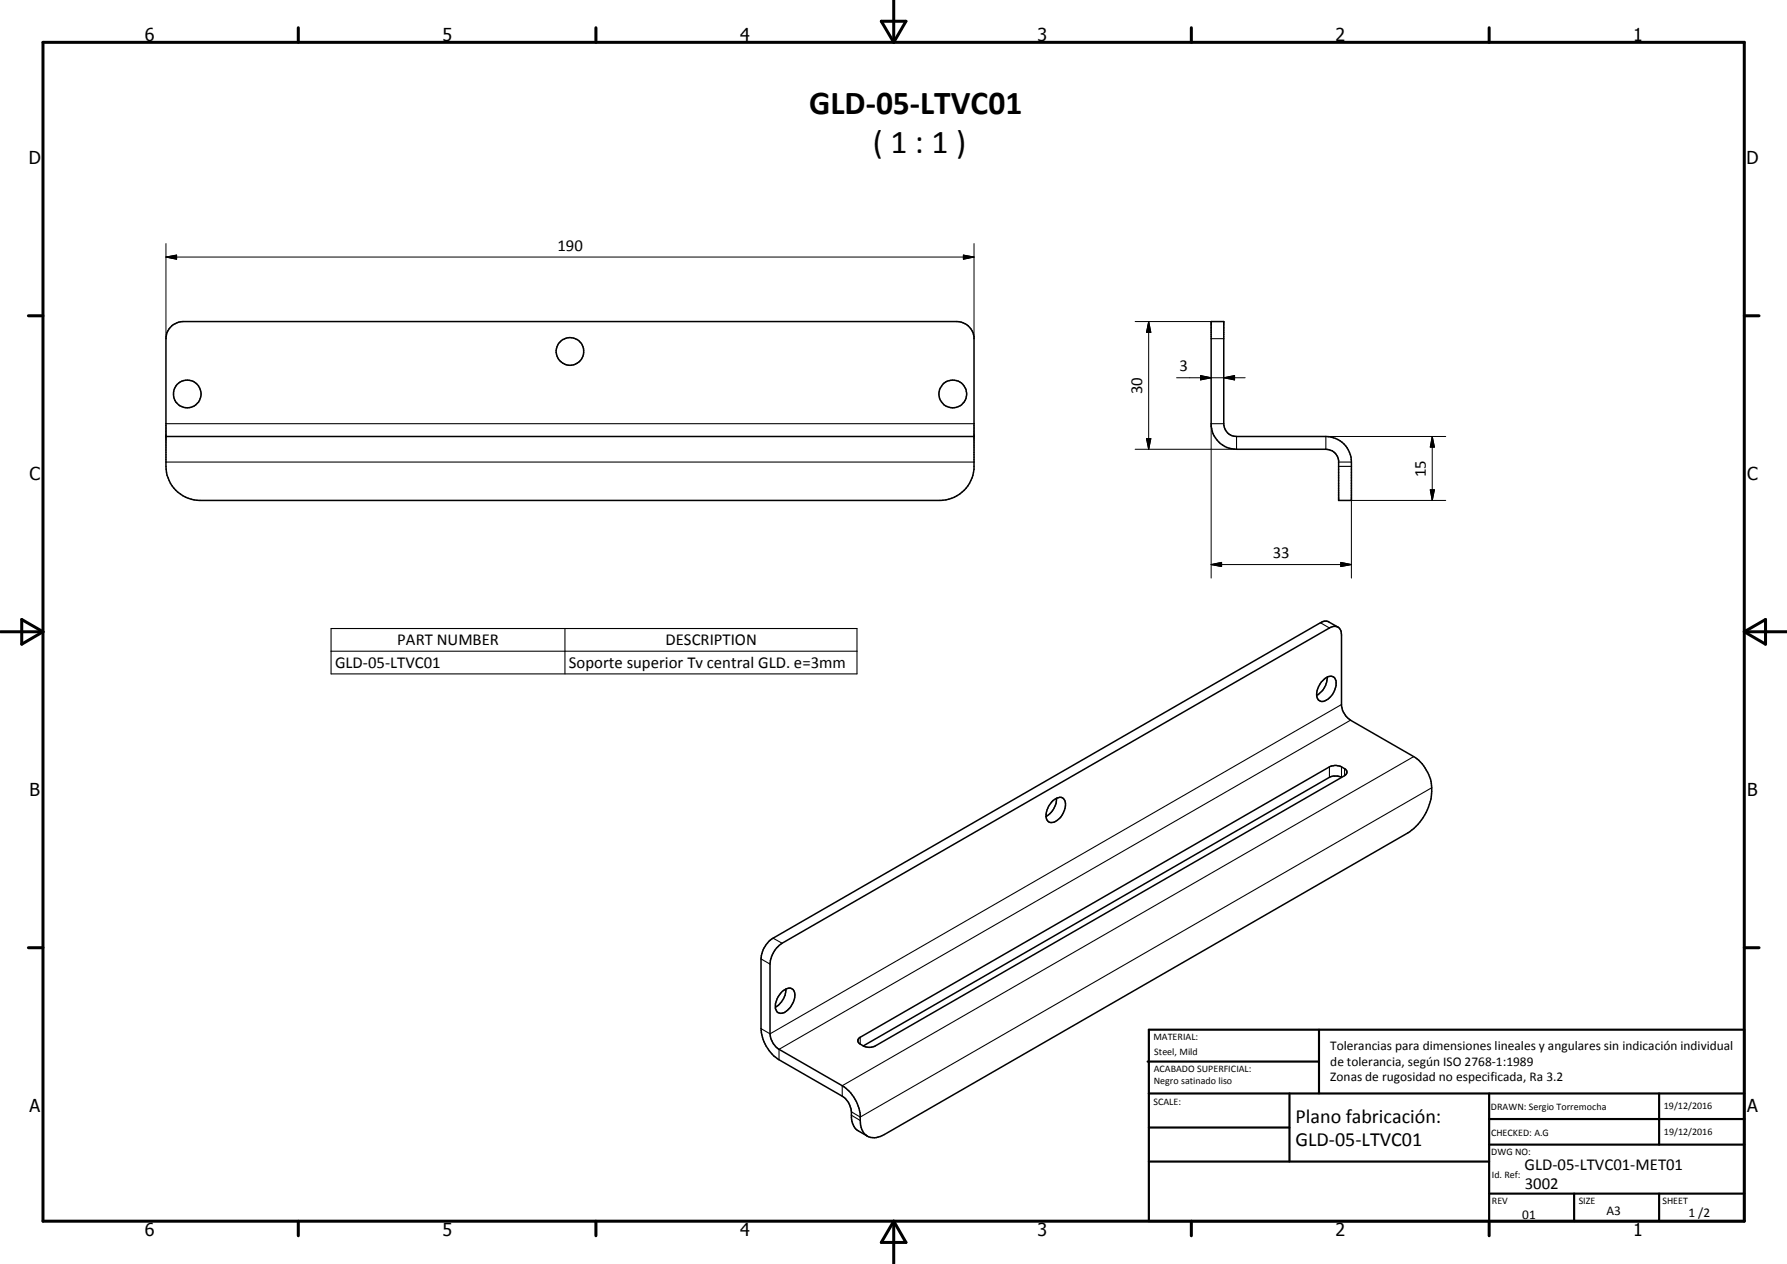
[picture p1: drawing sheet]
<svg xmlns="http://www.w3.org/2000/svg" width="420mm" height="297mm" viewBox="0 0 420 297" stroke-linecap="round" stroke-linejoin="round" font-family="sans-serif">
<g fill="none" stroke="#000" stroke-width=".35">
<path d="M40.4 76.6l1.2-.7 1.4-.3h182a4.1 4.1 0 0 1 4 3.5v31.2a8.2 8.2 0 0 1-8 7.3h-174a8 8 0 0 1-8-8v-30l.3-1.5zM284.8 75.6h2.9v24a3 3 0 0 0 3 3h21a6 6 0 0 1 6 6v9h-3v-9.4a3 3 0 0 0-3-2.6h-21a6 6 0 0 1-5.9-5.4zM39 102.6h190M312.1 159.1a5 5 0 0 1-2.5 4.3M314.6 147.4l-2.7-1.4h-.5l-.9 .3-128.7 74.2a6.4 6.4 0 0 0-2.9 4.8v16.4a9.3 9.3 0 0 0 4.3 7.3l14.8 8.6a4.8 4.8 0 0 1 2.2 3.7 4.5 4.5 0 0 0 1.6 4.5l2.2 1.2M310.7 160.3a2.39 2.39 0 0 1 2.9-1.2l.2 .2a2.57 2.57 0 0 1 .2 2.2 4 4 0 0 1-3.3 3.3 2.06 2.06 0 0 1-.9-3zM247.6 188.1l.6-.4a1.43 1.43 0 0 1 1.8-.1 1.43 1.43 0 0 1 .5 1.6 4.4 4.4 0 0 1-3.2 4.1 1.54 1.54 0 0 1-1.3-2.2l.5-1.6zM248.4 187.6a5 5 0 0 1-2.5 4.3M315.4 182.7a3.1 3.1 0 0 0-2.8 0l-109.6 63.1M182.6 222.8l1.3-1.1 128.7-74.1a1.73 1.73 0 0 1 2-.2 1.73 1.73 0 0 1 .8 1.8v16.7a4.8 4.8 0 0 0 2.1 3.3l14.9 8.6a9.6 9.6 0 0 1 3.5 11.9 12.6 12.6 0 0 1-4.9 6l-123.1 70.9a3.5 3.5 0 0 1-5.1-.8l-.5-1.9a9.5 9.5 0 0 0-4.3-8.8l-14.8-8.5a4.7 4.7 0 0 1-2.2-3.6v-16.4a6.5 6.5 0 0 1 1.6-3.8zM183.7 233.3l.3-.3a1.65 1.65 0 0 1 2.6-.2 4.3 4.3 0 0 1-2.9 5.3 1.25 1.25 0 0 1-1.4-1.1 5 5 0 0 1 1.4-3.7zM184.8 232.4a5.1 5.1 0 0 1-2.5 4.3"/>
<path d="M202 243.9l110.6-63.7a3.2 3.2 0 0 1 4.1 1.2l-.1 .3-.5 .6-110.3 63.5a3.2 3.2 0 0 1-4.1-1.2z"/>
<circle cx="44" cy="92.6" r="3.3"/>
<circle cx="134" cy="82.6" r="3.3"/>
<circle cx="224" cy="92.6" r="3.2"/>
</g>
<g fill="none" stroke="#000" stroke-width=".25">
<path d="M284.8 79.6h2.9M39 99.6h190M284.8 99.6h2.9M39 108.6h190M290.7 102.6v3M311.7 102.6v3M314.7 108.6h3M314.7 109.6h3M77.8 147.7h123.7v10.7h-123.7zM77.8 153h123.7M132.8 147.7v10.7M310.5 146.3l2.1 1.3"/>
<path d="M315.4 165.6l-134.4 77.4-2.1-1.3M317.5 169.2l-134.3 77.4v2.4M332.4 177.8l-134.4 77.3v2.5M312.6 180.2v2.5M315.4 180.2v2.5M316.1 180.6v1.7M336.6 185.1l-134.3 77.4-2.1-1.2M178.9 225.3l2.1 1.3M181.8 220.5l2.1 1.2M202.3 243.8v1.6M200.2 262.1l2.1 1.2"/>
</g>
<g fill="none" stroke="#000" stroke-width=".71">
<path d="M10.1 9.9h400v277.1h-400zM70.1 6.5v3.4M140.1 6.5v3.4M207.2 5h5.8l-2.9 4.9zM210.1 0v9.9M280.1 6.5v3.4M350.1 6.5v3.4M6.7 74.2h3.4M410.1 74.2h3.5M.1 148.5h10M5.1 145.6l5 2.9-5 2.9zM410.1 148.5h10"/>
<path d="M410.1 148.5l5-2.9v5.8zM6.7 222.7h3.4M410.1 222.7h3.5M70.1 287v3.4M140.1 287v3.4M210.1 287v10M210.1 287l2.9 5h-5.8zM280.1 287v3.4M350.1 287v3.4"/>
</g>
<g fill="none" stroke="#000" stroke-width=".51">
<path d="M269.8 249.5h40.3M270.1 242h140v45h-140zM270.1 257h140M303.2 257v16M310.1 242v15M350.1 257v30M390.1 257v12M270.1 265h33.1M270.1 273h80M350.1 269h60M350.1 263h60M350.1 280.5h60"/>
<path d="M370.1 280.5v6.5M390.1 280.5v6.5"/>
</g>
<g fill="none" stroke="#000" stroke-width=".24">
<path d="M39 57.2v22.4M226.5 59.9l2.5 .5-2.5 .5zM229 57.2v22.4M39 60.4l2.5-.5v1zM39 60.4h190M266.9 75.6h17.9M270.1 75.6l.5 2.5h-1zM270.1 75.6v30M276.6 88.8h16.2M282.3 88.3l2.5 .5-2.5 .5zM284.8 99.6v36.2M287.7 88.8l2.6-.5v1z"/>
<path d="M266.9 105.6h23.8M269.6 103.1h1l-.5 2.5zM311.7 102.6h28.2M336.3 115.1h1l-.5 2.5zM336.8 102.6l.5 2.5h-1zM336.8 102.6v15M339.9 117.6h-22.2v18.2M284.8 132.7l2.4-.5v.9zM284.8 132.7h32.9M315.2 132.2l2.5 .5-2.5 .4z"/>
</g>
<path d="M39 60.4l2.5-.5v1zM226.5 59.9l2.5 .5-2.5 .5zM270.1 75.6l.5 2.5h-1zM282.3 88.3l2.5 .5-2.5 .5zM287.7 88.8l2.6-.5v1zM269.6 103.1h1l-.5 2.5zM336.3 115.1h1l-.5 2.5zM336.8 102.6l.5 2.5h-1zM284.8 132.7l2.4-.5v.9zM315.2 132.2l2.5 .5-2.5 .4z" fill="#000"/>
<g font-size="7.9">
<text x="190.2" y="26.9">GLD-05-LTVC01</text>
<text x="205.2" y="35.9">( 1 : 1 )</text>
</g>
<g font-size="4.7">
<text x="304.6" y="263.9">Plano fabricación:</text>
<text x="304.6" y="269.3">GLD-05-LTVC01</text>
</g>
<g font-size="4.2">
<text x="34" y="9.6">6</text>
<text x="104" y="9.6">5</text>
<text x="174" y="9.6">4</text>
<text x="244" y="9.6">3</text>
<text x="314" y="9.6">2</text>
<text x="384" y="9.6">1</text>
<text x="6.8" y="38.7">D</text>
<text x="410.6" y="38.7">D</text>
<text x="7" y="112.9">C</text>
<text x="410.8" y="112.9">C</text>
<text x="7" y="187.1">B</text>
<text x="410.8" y="187.1">B</text>
<text x="7" y="261.4">A</text>
<text x="410.8" y="261.4">A</text>
<text x="34" y="290.4">6</text>
<text x="104" y="290.4">5</text>
<text x="174" y="290.4">4</text>
<text x="244" y="290.4">3</text>
<text x="314" y="290.4">2</text>
<text x="384" y="290.4">1</text>
</g>
<g font-size="3.9">
<text x="131.1" y="58.9">190</text>
<text x="277.4" y="87.2">3</text>
<text x="268.6" y="92.6" transform="rotate(-90 268.6 92.6)">30</text>
<text x="335.2" y="112.1" transform="rotate(-90 335.2 112.1)">15</text>
<text x="299.3" y="131.1">33</text>
<text x="93.4" y="151.6">PART NUMBER</text>
<text x="156.5" y="151.6">DESCRIPTION</text>
<text x="78.8" y="157">GLD-05-LTVC01</text>
<text x="133.8" y="157">Soporte superior Tv central GLD. e=3mm</text>
<text x="358.5" y="275">GLD-05-LTVC01-MET01</text>
<text x="358.5" y="279.4">3002</text>
</g>
<g font-size="3.1">
<text x="312.7" y="246.8">Tolerancias para dimensiones lineales y angulares sin indicación individual</text>
<text x="312.7" y="250.4">de tolerancia, según ISO 2768-1:1989</text>
<text x="312.7" y="254">Zonas de rugosidad no especificada, Ra 3.2</text>
<text x="357.9" y="286.4">01</text>
<text x="377.7" y="285.6">A3</text>
<text x="397" y="285.9">1 /2</text>
</g>
<g font-size="2.4">
<text x="271.2" y="244.4">MATERIAL:</text>
<text x="271.3" y="252">ACABADO SUPERFICIAL:</text>
<text x="271.4" y="247.9">Steel, Mild</text>
<text x="271.3" y="254.6">Negro satinado liso</text>
<text x="271.2" y="259.7">SCALE:</text>
<text x="350.6" y="260.8">DRAWN: Sergio Torremocha</text>
<text x="391.2" y="260.6">19/12/2016</text>
<text x="350.6" y="267">CHECKED: A.G</text>
<text x="391.2" y="266.7">19/12/2016</text>
<text x="350.6" y="271.4">DWG NO:</text>
<text x="350.8" y="276.9">Id. Ref:</text>
<text x="350.8" y="282.8">REV</text>
<text x="371.2" y="282.9">SIZE</text>
<text x="390.9" y="282.9">SHEET</text>
</g>
</svg>
